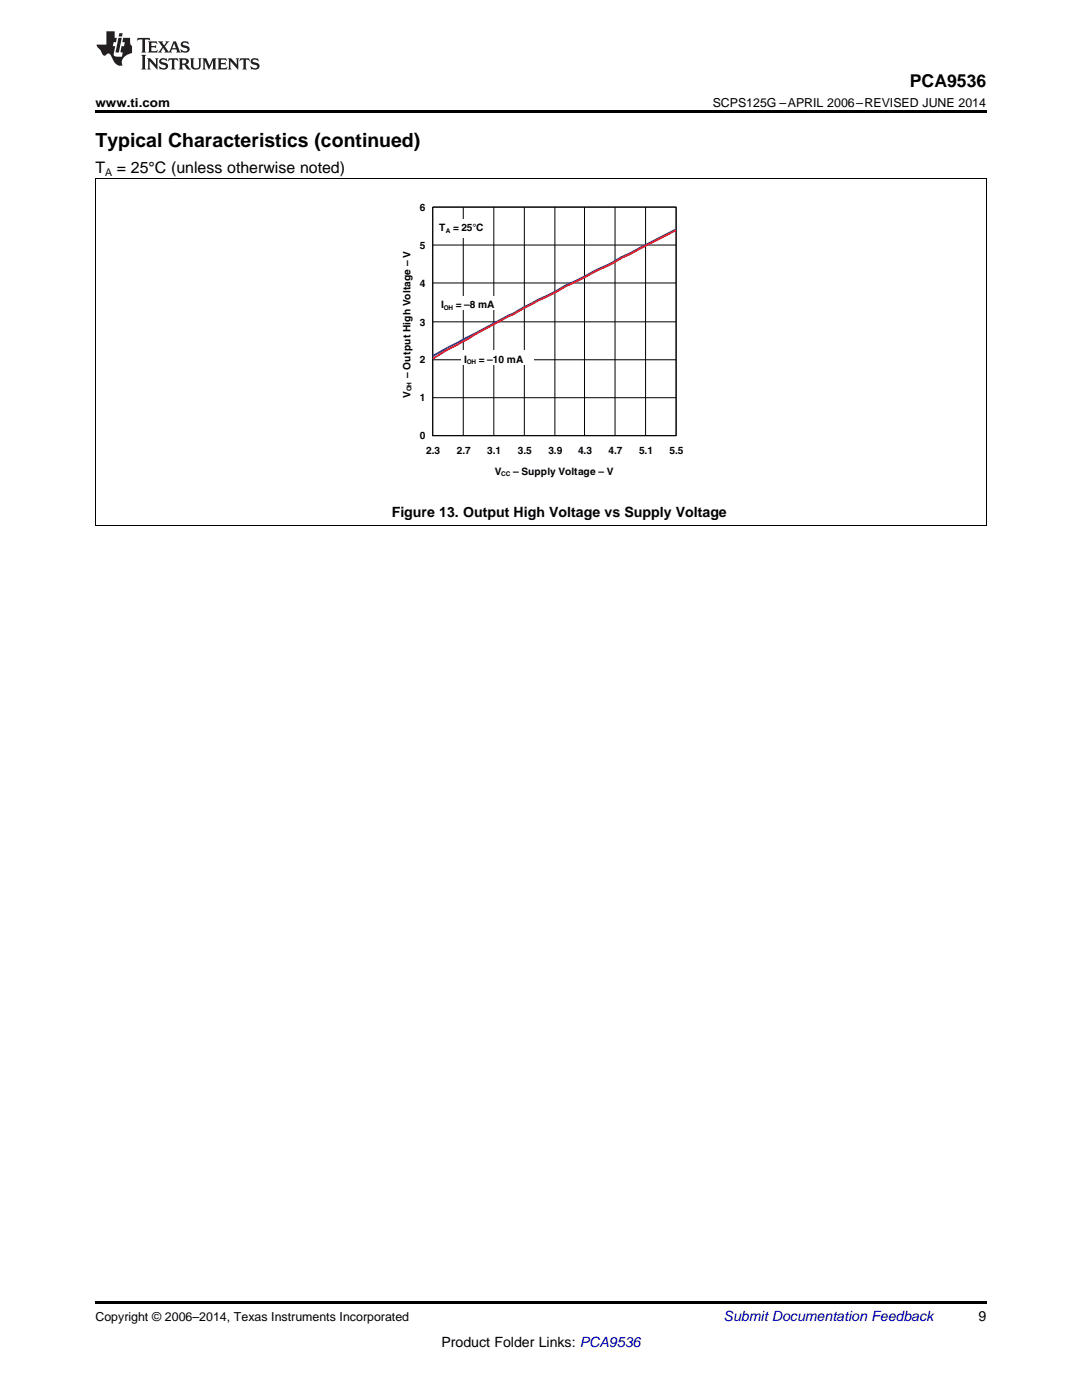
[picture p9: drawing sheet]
<svg xmlns="http://www.w3.org/2000/svg" width="216mm" height="279mm" viewBox="0 0 216 279" stroke-linecap="round" stroke-linejoin="round" font-family="sans-serif">
<path d="M19 259.7h177.8v.5h-177.8z" fill="#000"/>
<path d="M19.1 35.7v69.2M196.8 35.7v69.2M19 104.9h177.8" fill="none" stroke="#000" stroke-width=".2"/>
<g fill="#fff">
<path d="M77.3 37.6h61.3v61h-61.3z" fill-rule="evenodd"/>
<path d="M86.3 41.3h48.6v45.6h-48.6z" fill-rule="evenodd"/>
</g>
<g fill="none" stroke="#010202" stroke-width=".2">
<path d="M86.3 41.3h48.6v45.6h-48.6zM86.3 56.5h48.6M86.3 48.9h48.6M92.4 41.3v45.6M98.5 41.3v45.6M104.6 41.3v45.6M110.7 41.3v45.6M116.6 41.3v45.6M122.7 41.3v45.6M128.8 41.3v45.6M86.3 79.4h48.6M86.3 71.8h48.6"/>
<path d="M86.3 64.2h48.6"/>
</g>
<path d="M134.9 45.8l-10.9 5.5-1.8 1.1-14.8 7.4-21.1 11.3" fill="none" stroke="#2b3695" stroke-width=".37"/>
<path d="M134.9 45.9l-10.9 5.6-1.8 1.1-14.8 7.4-18.1 9.8-3 1.8" fill="none" stroke="#ee1e28" stroke-width=".37"/>
<g fill="#fff">
<path d="M92.1 70h14.4v2.9h-14.4z" fill-rule="evenodd"/>
<path d="M87.5 59.1h14.5v2.7h-14.5z" fill-rule="evenodd"/>
<path d="M87.1 43.7h10.9v3.7h-10.9z" fill-rule="evenodd"/>
</g>
<path d="M19 35.6h177.8" fill="none" stroke="#000" stroke-width=".2"/>
<path d="M19 22h177.8v.5h-177.8z" fill="#000"/>
<g fill="#231f20">
<path d="M27.5 7.6l-.1 .5 .4-.2h.6v.1v2.1l-.2 .4h1l-.3-.4v-2.1l.1-.1h.5l.5 .2-.2-.5zM29.5 8.3l.2 .3v1.5l-.2 .4h1.8l.2-.6a1.04 1.04 0 0 1-1.3 .2v-.7h.6l.3 .2v-.6l-.3 .2h-.6v-.6l.8-.1 .4 .3-.2-.5zM31.5 8.3l.9 1.1-.9 1.1h.8l-.2-.2 .5-.7 .4 .7-.2 .2h1.5l-.1-.2 .1-.4h.9l.1 .4-.2 .2h1l-.3-.3-.7-1.9h-.5l-.9 2-.8-1 .9-1h-.8l.1 .3-.3 .5-.4-.6 .2-.2zM34.7 8.6l.4 1h-.7zM36.3 8.4a.63 .63 0 0 0-.2 .7 .63 .63 0 0 0 .6 .4l.6 .2 .1 .2a.75 .75 0 0 1-.7 .4 .75 .75 0 0 1-.6-.5l.1 .7 .1-.1a1.11 1.11 0 0 0 1.5-.6 1.13 1.13 0 0 0-1.2-.8l-.1-.4a1.04 1.04 0 0 1 1.2 .2l-.2-.5-.1 .1-.5-.2zM28.2 10.9l.2 .4v2.2l-.2 .4h1l-.3-.4v-2.2l.3-.4zM29.3 11.6l.3 .4v1.5l-.3 .4h.8l-.2-.4v-1.3l1.5 1.7v-1.9l.2-.4h-.7l.2 .4v.9l-1.1-1.3zM32 11.8a.62 .62 0 0 0-.2 .7 .62 .62 0 0 0 .6 .4l.6 .1 .1 .3a.76 .76 0 0 1-.7 .3 .76 .76 0 0 1-.6-.4l.1 .7 .1-.1a1.11 1.11 0 0 0 1.5-.6 1.13 1.13 0 0 0-1.2-.8l-.1-.4a1.04 1.04 0 0 1 1.2 .2l-.2-.6-.1 .1-.5-.1zM33.7 11.6l-.2 .6a.61 .61 0 0 1 .8-.3v1.6l-.2 .4h.9l-.2-.4v-1.6a.63 .63 0 0 1 .8 .3l-.2-.6zM35.6 11.6l.3 .4v1.5l-.3 .4h1l-.2-.2v-.8l.5 .2a.76 .76 0 0 0 1.2 .7l-1-1a.58 .58 0 0 0 .6-.5 .58 .58 0 0 0-.5-.6zM36.4 11.9h.1a.45 .45 0 0 1 .5 .1 .45 .45 0 0 1 .1 .5l-.7 .2zM37.9 11.6l.2 .2a2.17 2.17 0 0 0 .3 1.9 .99 .99 0 0 0 1.6-.6v-1.1l.2-.4h-.7l.2 .2a1.92 1.92 0 0 1-.2 1.8 .6 .6 0 0 1-.9-.5v-1.1l.2-.4zM40.4 11.6l.2 .4v1.5l-.2 .4h.7l-.2-.4v-1.4l.8 1.8 .8-1.8v1.4l-.2 .4h.9l-.2-.4v-1.5l.2-.4h-.8l-.6 1.5-.6-1.5zM43.4 11.6l.2 .4v1.5l-.2 .4h1.8l.2-.6a1.04 1.04 0 0 1-1.3 .1v-.6h.5l.4 .2v-.6l-.4 .2h-.5v-.7h.8l.3 .3-.1-.6zM45.5 11.6l.2 .4v1.5l-.2 .4h.7l-.2-.4v-1.3l1.5 1.7v-1.9l.2-.4h-.7l.2 .4v.9l-1.1-1.3zM47.9 11.6l-.1 .6a.61 .61 0 0 1 .8-.3v1.6l-.3 .4h1l-.3-.4 .1-1.6a.63 .63 0 0 1 .7 .3l-.1-.6zM50.2 11.8a.62 .62 0 0 0-.2 .7 .62 .62 0 0 0 .6 .4l.6 .1 .2 .3a.76 .76 0 0 1-.8 .3 .76 .76 0 0 1-.6-.4l.1 .7 .2-.1a1.11 1.11 0 0 0 1.5-.6 1.13 1.13 0 0 0-1.3-.8l-.1-.4a1.04 1.04 0 0 1 1.2 .2l-.1-.6-.2 .1-.5-.1z"/>
<path d="M21.2 6.3v2.6h-1.9l.1 .4 .7 .9a.91 .91 0 0 0 1 .8 .56 .56 0 0 1 .5-.3 .56 .56 0 0 1 .5 .3l.4 .8a1.53 1.53 0 0 0 1.9 1.2 1.54 1.54 0 0 1 1-2.1l.9-.3v-1.4a1.52 1.52 0 0 1-.3-1.6h-1.4l-.2 .8h.5l-.2 .8h-.4l-.2 1v.2l.4 .1-.2 .8a1.93 1.93 0 0 1-1.6-.3l.3-1.8h-.5l.2-.8h.4l.2-.8h-.4v-1.3zM23.6 7.6l-.6 2.9h.7l.6-2.9zM23.8 6.6l-.1 .7h.6l.2-.7z"/>
</g>
<text font-size="3.9" x="19" y="29.3">Typical Characteristics (continued)</text>
<text font-size="3.5" x="181.5" y="17.3">PCA9536</text>
<g font-size="3.2">
<text x="19" y="34.4">T</text>
<text x="23.3" y="34.4">= 25°C (unless otherwise noted)</text>
</g>
<g font-size="2.8">
<text x="78.2" y="103.2">Figure 13. Output High Voltage vs Supply Voltage</text>
<text x="195.3" y="263.6">9</text>
<text x="88.1" y="268.9">Product Folder Links: PCA9536</text>
</g>
<text font-size="2.8" fill="#0000c8" x="144.4" y="263.6">Submit Documentation Feedback</text>
<g font-size="2.5">
<text x="19" y="21.4">www.ti.com</text>
<text x="142.2" y="21.4">SCPS125G –APRIL 2006–REVISED JUNE 2014</text>
<text x="19" y="263.6">Copyright © 2006–2014, Texas Instruments Incorporated</text>
</g>
<text font-size="2.1" x="21" y="35.1">A</text>
<g font-size="2" fill="#010202">
<text x="83.8" y="42.1">6</text>
<text x="87.6" y="46.1">T</text>
<text x="90.4" y="46.1">= 25°C</text>
<text x="83.8" y="49.6">5</text>
<text x="83.8" y="57.2">4</text>
<text x="83.8" y="65">3</text>
<text x="88" y="61.5">I</text>
<text x="91" y="61.5">= –8 mA</text>
<text x="81.9" y="75.5" transform="rotate(-90 81.9 75.5)">– Output High Voltage – V</text>
<text x="83.8" y="72.5">2</text>
<text x="92.6" y="72.4">I</text>
<text x="95.6" y="72.4">= –10 mA</text>
<text x="81.9" y="79.4" transform="rotate(-90 81.9 79.4)">V</text>
<text x="83.8" y="80.1">1</text>
<text x="83.8" y="87.7">0</text>
<text x="85.1" y="90.6">2.3</text>
<text x="91.1" y="90.6">2.7</text>
<text x="97.2" y="90.6">3.1</text>
<text x="98.7" y="94.7">V</text>
<text x="102.4" y="94.7">– Supply Voltage – V</text>
<text x="103.3" y="90.6">3.5</text>
<text x="109.4" y="90.6">3.9</text>
<text x="115.3" y="90.6">4.3</text>
<text x="121.4" y="90.6">4.7</text>
<text x="127.5" y="90.6">5.1</text>
<text x="133.6" y="90.6">5.5</text>
</g>
<g font-size="1.3" fill="#010202">
<text x="88.9" y="46.5">A</text>
<text x="88.6" y="61.8">OH</text>
<text x="93.2" y="72.7">OH</text>
<text x="82.1" y="78.1" transform="rotate(-90 82.1 78.1)">OH</text>
<text x="100" y="95.1">CC</text>
</g>
</svg>
